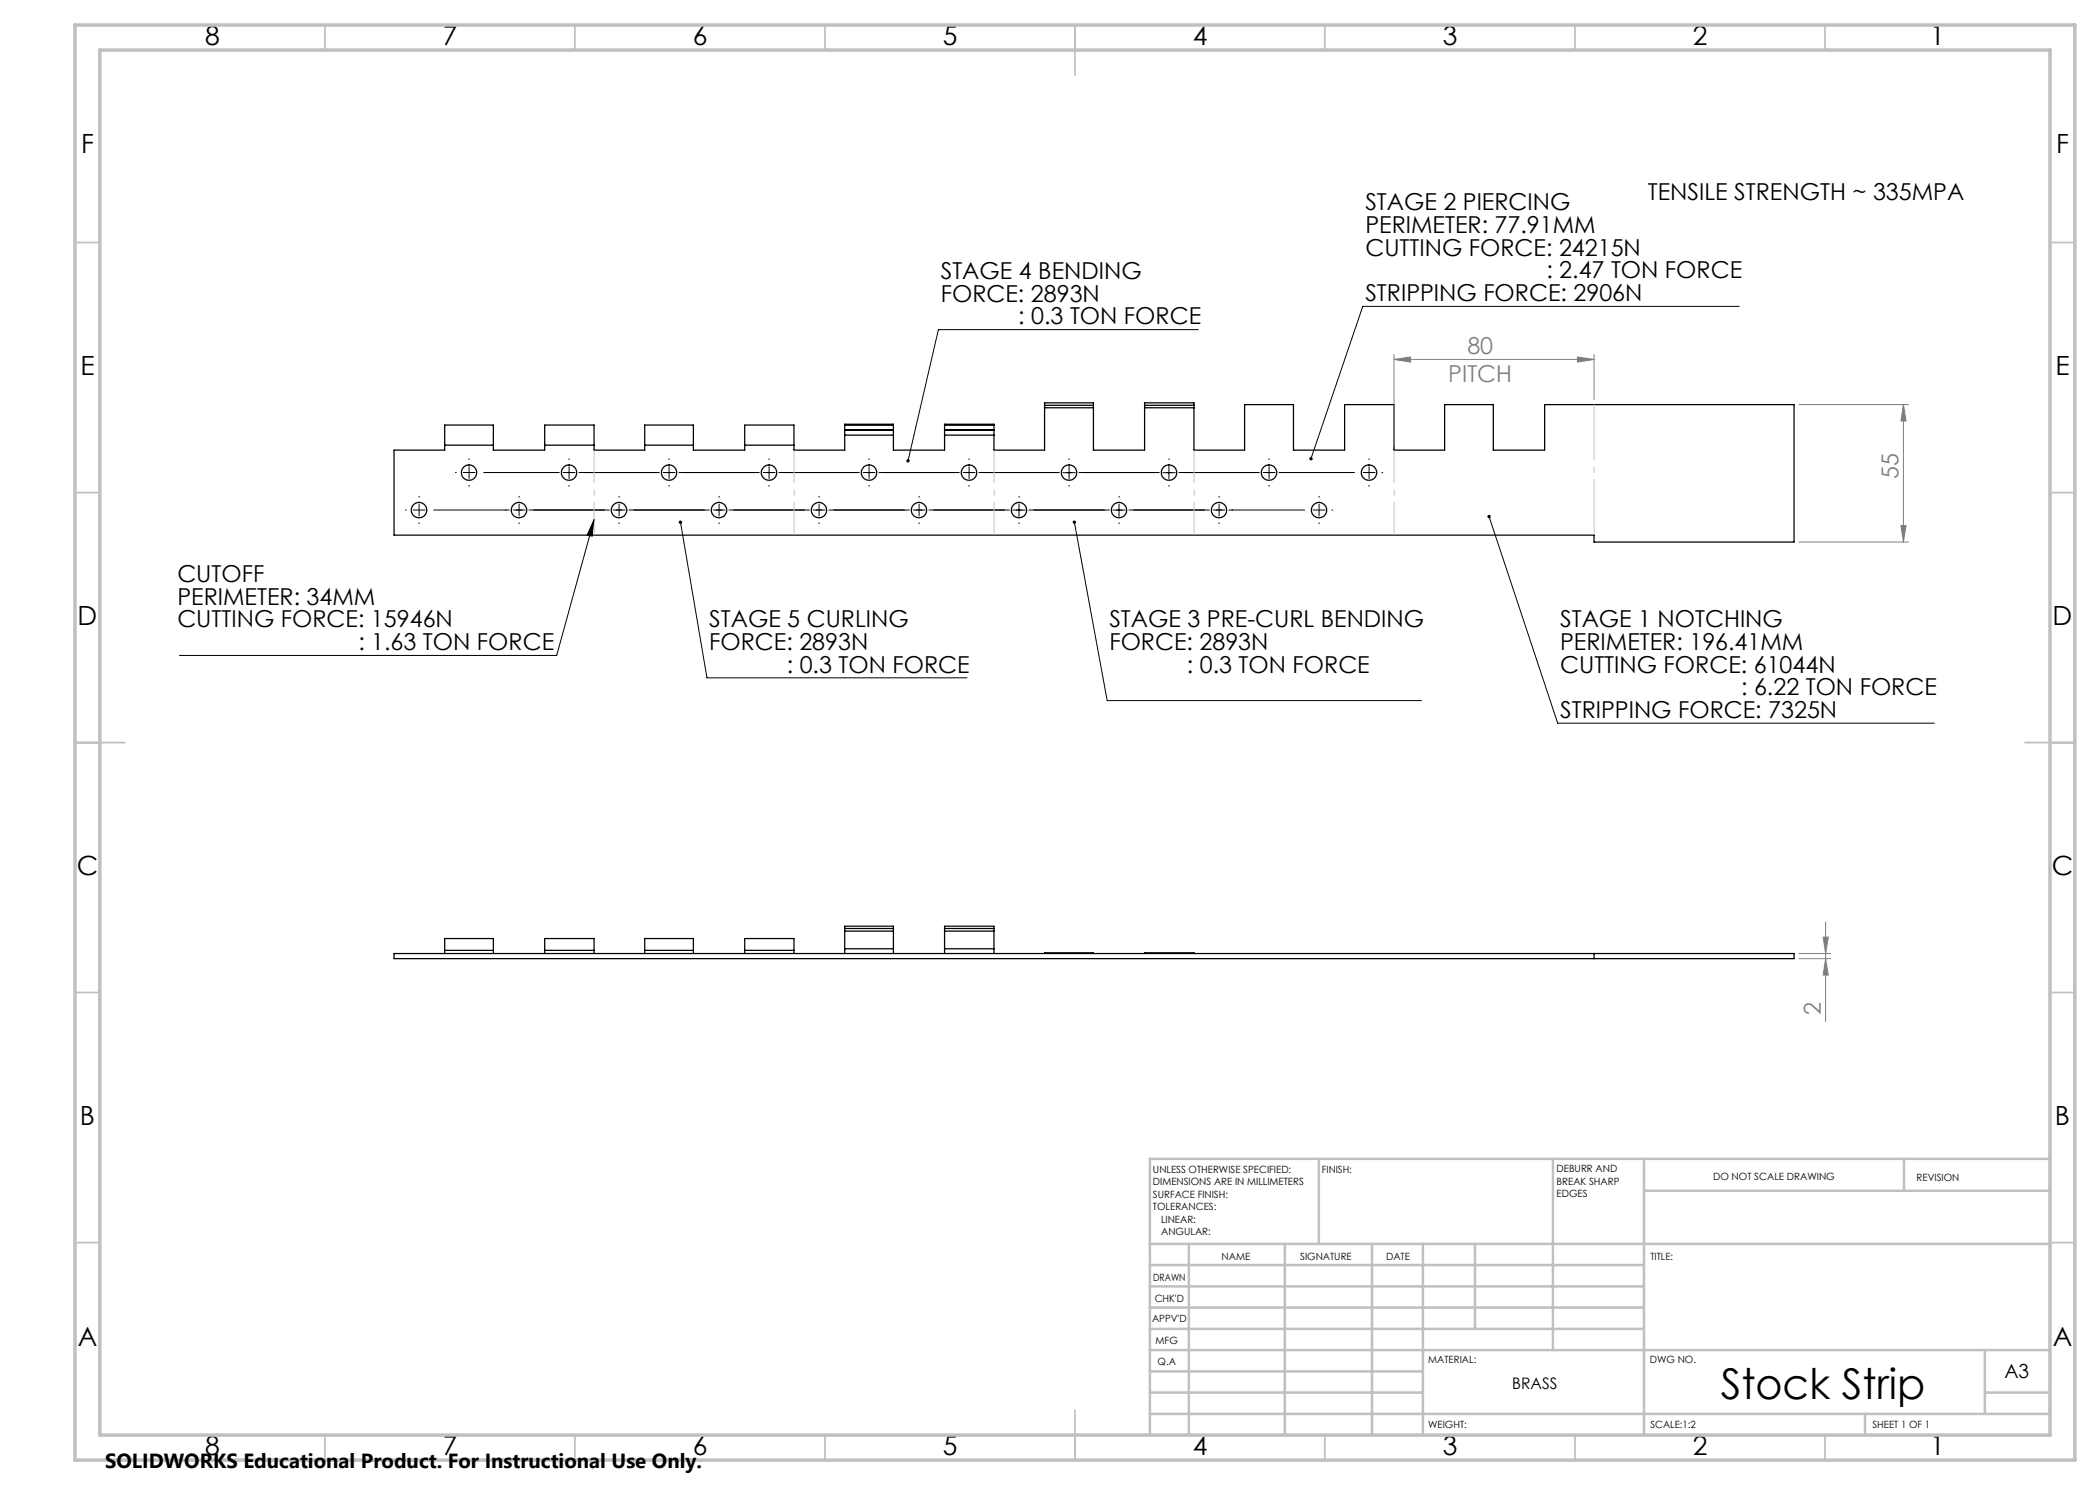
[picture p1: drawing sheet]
<svg xmlns="http://www.w3.org/2000/svg" width="420mm" height="297mm" viewBox="0 0 420 297" stroke-linecap="round" stroke-linejoin="round" font-family="sans-serif">
<g fill="none" stroke="#000" stroke-width=".25">
<path d="M88.9 89v-4h9.8v4M88.9 89h9.8M98.7 89v1h10.2v-1M108.9 89v-4h9.9v4M108.9 89h9.9M118.8 89v1h10.1v-1M128.9 89v-4h9.8v4M128.9 89h9.8M138.7 89v1h10.2v-1M148.9 89v-4h9.9v4M148.9 89h9.9M168.9 85.1v-.3h9.8v.3"/>
<path d="M168.9 86v1M168.9 85.9h9.8M168.9 85.1v.9M168.9 87v3h-10.1v-1M168.9 85.1h9.8M168.9 86h9.8M168.9 87h9.8M178.7 86v1M178.7 85.1v.9M178.7 87v3h10.2v-3M188.9 85.1v-.3h9.9v.3M188.9 86v1"/>
<path d="M188.9 85.9h9.9M188.9 85.1h9.9M188.9 85.1v.9M188.9 86h9.9M188.9 87h9.9M198.8 86v1M198.8 85.1v.9M208.9 81.1v.5M208.9 81.6v8.4h-10.1v-3M208.9 81.6h9.8M208.9 81.1h9.8M208.9 81.1v-.5h9.8v.5"/>
<path d="M218.7 81.1v.5M218.7 81.6v8.4h10.2v-8.4M228.9 81.1v.5M228.9 81.6h9.9M228.9 81.1h9.9M228.9 81.1v-.5h9.9v.5M238.8 81.1v.5M238.8 81.6v8.4h10.1v-9.1h9.8v9.1h10.2v-9.1h9.9v9.1h10.1v-9.1h9.8v9.1h10.2v-9.1h49.9v27.5h-40v-1.4h-240v-17h10.1v-1M78.8 190.7h280v1h-280zM88.9 190.1v-2.4h9.8v2.4M88.9 190.1v.6M88.9 190.1h9.8"/>
<path d="M98.7 190.1v.6M108.9 190.1v-2.4h9.9v2.4M108.9 190.1v.6M108.9 190.1h9.9M118.8 190.1v.6M128.9 190.1v-2.4h9.8v2.4M128.9 190.1v.6M128.9 190.1h9.8M138.7 190.1v.6M148.9 190.1v-2.4h9.9v2.4M148.9 190.1v.6M148.9 190.1h9.9"/>
<path d="M158.8 190.1v.6M168.9 189.8v.9M168.9 185.7v.5M168.9 185.7v-.5h9.8v.5M168.9 186.2v3.6M168.9 189.8h9.8M168.9 186.2h9.8M168.9 185.7h9.8M178.7 189.8v.9M178.7 185.7v.5M178.7 186.2v3.6M188.9 189.8v.9"/>
<path d="M188.9 185.7v.5M188.9 185.7v-.5h9.9v.5M188.9 186.2v3.6M188.9 189.8h9.9M188.9 186.2h9.9M188.9 185.7h9.9M198.8 189.8v.9M198.8 185.7v.5M198.8 186.2v3.6M208.9 190.7v-.1h9.8v.1M228.9 190.7v-.1h9.9v.1M318.8 190.7v1"/>
<circle cx="93.8" cy="94.5" r="1.55"/>
<circle cx="113.8" cy="94.5" r="1.55"/>
<circle cx="133.8" cy="94.5" r="1.55"/>
<circle cx="153.8" cy="94.5" r="1.55"/>
<circle cx="173.8" cy="94.5" r="1.55"/>
<circle cx="193.8" cy="94.5" r="1.55"/>
<circle cx="213.8" cy="94.5" r="1.55"/>
<circle cx="233.8" cy="94.5" r="1.56"/>
<circle cx="253.8" cy="94.5" r="1.55"/>
<circle cx="273.8" cy="94.5" r="1.55"/>
<circle cx="83.8" cy="102" r="1.56"/>
<circle cx="103.8" cy="102" r="1.55"/>
<circle cx="123.8" cy="102" r="1.55"/>
<circle cx="143.8" cy="102" r="1.55"/>
<circle cx="163.8" cy="102" r="1.55"/>
<circle cx="183.8" cy="102" r="1.55"/>
<circle cx="203.8" cy="102" r="1.55"/>
<circle cx="223.8" cy="102" r="1.55"/>
<circle cx="243.8" cy="102" r="1.55"/>
<circle cx="263.8" cy="102" r="1.55"/>
</g>
<g fill="none" stroke="#000" stroke-width=".2">
<path d="M239.7 65.9h-52l-6.1 26.2M347.8 61.3h-75.2l-10.4 30.5M212.5 94.5h2.6M213.8 93.3v2.5M232.6 94.5h2.5M233.8 93.3v2.5M118.8 103.9l-.4 3.3-1-.2zM118.8 103.9l-7.5 27.2h-75.4M136.1 104.5l5.3 31.1h52M202.6 102h2.5M203.8 100.8v2.5M214.9 104.5l6.5 35.6h62.9"/>
<path d="M222.6 102h2.4M223.8 100.8v2.5M297.8 103.3l13.7 41.3h75.4"/>
</g>
<g fill="none" stroke="#808080" stroke-width=".2">
<path d="M278.8 71.9l3.3-.5v1zM278.8 70.9v18.1M278.8 71.9h40M315.5 71.4l3.3 .5-3.3 .5zM318.8 70.9v9M359.8 80.9h21.9M380.7 80.9l.5 3.3h-1zM380.7 80.9v27.5M359.8 108.4h21.9M380.2 105.1h1l-.5 3.3zM359.8 190.7h6.3M359.8 191.7h6.3"/>
<path d="M364.6 187.4h1.1l-.6 3.3zM365.1 191.7l.6 3.3h-1.1zM365.1 184.4v19.9"/>
</g>
<g fill="none" stroke="#000" stroke-width=".2" stroke-dasharray="15.2 1.3 1.3 1.3" stroke-linecap="butt">
<path d="M83.8 99.5v-.3M91.3 94.5h-.3M93.8 94.5h1.3M93.8 94.5v-1.2M93.8 94.5h-1.2M93.8 94.5v1.3M93.8 92v-.3M93.8 97v.3M103.8 99.5v-.3M111.3 94.5h-.3M113.8 94.5h1.3M113.8 94.5v-1.2"/>
<path d="M113.8 94.5h-1.2M113.8 94.5v1.3M113.8 92v-.3M113.8 97v.3M123.8 99.5v-.3M133.8 94.5h1.3M133.8 94.5v-1.2M133.8 94.5h-1.2M133.8 94.5v1.3M133.8 92v-.3M133.8 97v.3M143.8 99.5v-.3"/>
<path d="M153.8 94.5h1.3M153.8 94.5v-1.2M153.8 94.5h-1.2M153.8 94.5v1.3M153.8 92v-.3M153.8 97v.3M163.8 99.5v-.3M173.8 94.5h1.3M173.8 94.5v-1.2M173.8 94.5h-1.2M173.8 94.5v1.3M173.8 92v-.3"/>
<path d="M173.8 97v.3M183.8 99.5v-.3M193.8 94.5h1.3M193.8 94.5v-1.2M193.8 94.5h-1.2M193.8 94.5v1.3M193.8 92v-.3M193.8 97v.3M203.8 99.5v-.3M213.8 92v-.3M213.8 97v.3M223.8 99.5v-.3"/>
<path d="M233.8 92v-.3M233.8 97v.3M243.8 99.5v-.3M253.8 94.5h1.3M253.8 94.5v-1.2M253.8 94.5h-1.2M253.8 94.5v1.3M253.8 92v-.3M253.8 97v.3M256.3 94.5h.3M263.8 99.5v-.3M273.8 94.5h1.3"/>
<path d="M273.8 94.5v-1.2M273.8 94.5h-1.2M273.8 94.5v1.3M273.8 92v-.3M273.8 97v.3M276.3 94.5h.3M81.3 102h-.3M83.8 102h1.3M83.8 102v-1.2M83.8 102h-1.2M83.8 102v1.3M83.8 104.5v.3"/>
<path d="M101.3 102h-.3M103.8 102h1.3M103.8 102v-1.2M103.8 102h-1.2M103.8 102v1.3M103.8 104.5v.3M123.8 102h1.3M123.8 102v-1.2M123.8 102h-1.2M123.8 102v1.3M123.8 104.5v.3M143.8 102h1.3"/>
<path d="M143.8 102v-1.2M143.8 102h-1.2M143.8 102v1.3M143.8 104.5v.3M163.8 102h1.3M163.8 102v-1.2M163.8 102h-1.2M163.8 102v1.3M163.8 104.5v.3M183.8 102h1.3M183.8 102v-1.2M183.8 102h-1.2"/>
<path d="M183.8 102v1.3M183.8 104.5v.3M203.8 104.5v.3M223.8 104.5v.3M243.8 102h1.3M243.8 102v-1.2M243.8 102h-1.2M243.8 102v1.3M243.8 104.5v.3M246.3 102h.3M263.8 102h1.3M263.8 102v-1.2"/>
<path d="M263.8 102h-1.2M263.8 102v1.3M263.8 104.5v.3M266.3 102h.3"/>
</g>
<g fill="none" stroke="#000" stroke-width=".2" stroke-dasharray="15.2 1.3 1.3 1.3" stroke-dashoffset="-.4" stroke-linecap="butt">
<path d="M96.3 94.5h35M116.3 94.5h35M136.3 94.5h35M156.3 94.5h35M176.3 94.5h35M196.3 94.5h35M216.3 94.5h35M236.3 94.5h35M86.3 102h35M106.3 102h35M126.3 102h35M146.3 102h35"/>
<path d="M166.3 102h35M186.3 102h35M206.3 102h35M226.3 102h35"/>
</g>
<path d="M118.8 90v17M158.8 90v17M198.8 90v17M238.8 90v17M278.8 90v17" fill="none" stroke="#c0c0c0" stroke-width=".2" stroke-dasharray="15.2 1.3 1.3 1.3" stroke-dashoffset="8.6" stroke-linecap="butt"/>
<path d="M318.8 107v-26.1" fill="none" stroke="#c0c0c0" stroke-width=".2" stroke-dasharray="15.2 1.3 1.3 1.3" stroke-dashoffset="4.1" stroke-linecap="butt"/>
<g fill="none" stroke="#c0c0c0" stroke-width=".35">
<path d="M65 5v5M115 5v5M165 5v5M215 5v10M265 5v5M315 5v5M365 5v5M15 48.5h5M410 48.5h5M15 98.5h5M410 98.5h5M15 148.5h10"/>
<path d="M405 148.5h10M15 198.5h5M410 198.5h5M15 248.5h5M410 248.5h5M65 287v5M115 287v5M165 287v5M215 282v10M265 287v5M315 287v5M365 287v5"/>
</g>
<g fill="none" stroke="#c0c0c0" stroke-width=".5">
<path d="M263.8 231.8v17M310.6 231.8v38.2M328.8 231.8v55.2M328.8 238.2h81.2M380.8 231.8v6.4M410 231.8h-180v55.2M230 248.8h180M230 257.3h98.8M230 253h98.8M237.8 248.8v38.2M257 248.8v38.2M274.4 248.8v38.2"/>
<path d="M284.6 248.8v38.2M295 248.8v17M230 265.8h98.8M230 261.5h98.8M230 278.5h54.6M230 274.3h54.6M230 270h180M397 278.5h13M397 270v12.8M230 282.8h180M373 282.8v4.2"/>
</g>
<path d="M15 5h400v287h-400zM20 10h390v277h-390z" fill="none" stroke="#c0c0c0" stroke-width=".7"/>
<path d="M297.6 103.1a.33 .33 0 0 0 0 .5 .33 .33 0 0 0 .5-.2 .33 .33 0 0 0-.4-.4l.1 .3-.1-.3zM261.9 91.5l-.1 .3 .3 .3 .1-.3-.1 .3a.35 .35 0 0 0 .4-.4 .35 .35 0 0 0-.6-.2zM214.6 104.2a.35 .35 0 0 0 .2 .6 .35 .35 0 0 0 .4-.3 .35 .35 0 0 0-.4-.4l.1 .4-.1-.4zM181.4 91.9a.33 .33 0 0 0-.1 .3 .33 .33 0 0 0 .2 .3l.1-.4-.1 .4a.34 .34 0 0 0 .4-.4 .34 .34 0 0 0-.5-.2zM135.8 104.2a.35 .35 0 0 0 .2 .6 .35 .35 0 0 0 .4-.3 .35 .35 0 0 0-.4-.4l.1 .4-.1-.4zM118.8 103.9l-.4 3.3-1-.2z" fill="#000"/>
<g fill="#808080">
<path d="M380.7 80.9l.5 3.3h-1zM380.2 105.1h1l-.5 3.3z"/>
<path d="M364.6 187.4h1.1l-.6 3.3zM365.1 191.7l.6 3.3h-1.1z"/>
<path d="M278.8 71.9l3.3-.5v1zM315.5 71.4l3.3 .5-3.3 .5z"/>
</g>
<text font-size="8.5" x="344.2" y="279.7">Stock Strip</text>
<g font-size="5.3">
<text x="41" y="8.9">8</text>
<text x="88.5" y="8.9">7</text>
<text x="138.5" y="8.9">6</text>
<text x="188.5" y="8.9">5</text>
<text x="238.5" y="8.9">4</text>
<text x="288.5" y="8.9">3</text>
<text x="338.5" y="8.9">2</text>
<text x="386" y="8.9">1</text>
<text x="16.2" y="30.7">F</text>
<text x="411.2" y="30.7">F</text>
<text x="16.1" y="74.9">E</text>
<text x="411.1" y="74.9">E</text>
<text x="15.5" y="124.9">D</text>
<text x="410.5" y="124.9">D</text>
<text x="15.4" y="174.9">C</text>
<text x="410.4" y="174.9">C</text>
<text x="16" y="224.9">B</text>
<text x="411" y="224.9">B</text>
<text x="15.5" y="269.2">A</text>
<text x="410.5" y="269.2">A</text>
<text x="41" y="290.9">8</text>
<text x="88.5" y="290.9">7</text>
<text x="138.5" y="290.9">6</text>
<text x="188.5" y="290.9">5</text>
<text x="238.5" y="290.9">4</text>
<text x="288.5" y="290.9">3</text>
<text x="338.5" y="290.9">2</text>
<text x="386" y="290.9">1</text>
</g>
<g font-size="4.7">
<text x="329.6" y="40">TENSILE STRENGTH ~ 335MPA</text>
<text x="273.1" y="42.1">STAGE 2 PIERCING</text>
<text x="273.1" y="46.6">PERIMETER: 77.91MM</text>
<text x="273.1" y="51.1">CUTTING FORCE: 24215N</text>
<text x="188.2" y="55.8">STAGE 4 BENDING</text>
<text x="309.3" y="55.7">: 2.47 TON FORCE</text>
<text x="188.2" y="60.3">FORCE: 2893N</text>
<text x="203.7" y="64.8">: 0.3 TON FORCE</text>
<text x="273.1" y="60.2">STRIPPING FORCE: 2906N</text>
<text x="35.5" y="116.4">CUTOFF</text>
<text x="35.5" y="120.9">PERIMETER: 34MM</text>
<text x="35.5" y="125.5">CUTTING FORCE: 15946N</text>
<text x="141.8" y="125.5">STAGE 5 CURLING</text>
<text x="221.9" y="125.5">STAGE 3 PRE-CURL BENDING</text>
<text x="312" y="125.5">STAGE 1 NOTCHING</text>
<text x="71.7" y="130">: 1.63 TON FORCE</text>
<text x="141.8" y="130">FORCE: 2893N</text>
<text x="221.9" y="130">FORCE: 2893N</text>
<text x="312" y="130">PERIMETER: 196.41MM</text>
<text x="157.4" y="134.5">: 0.3 TON FORCE</text>
<text x="237.4" y="134.5">: 0.3 TON FORCE</text>
<text x="312" y="134.5">CUTTING FORCE: 61044N</text>
<text x="312" y="143.6">STRIPPING FORCE: 7325N</text>
<text x="348.2" y="139">: 6.22 TON FORCE</text>
</g>
<g font-size="4.7" fill="#808080">
<text x="293.5" y="70.9">80</text>
<text x="289.7" y="76.4">PITCH</text>
<text x="379.7" y="95.8" transform="rotate(-90 379.7 95.8)">55</text>
<text x="364.1" y="203" transform="rotate(-90 364.1 203)">2</text>
</g>
<text font-size="4.1" x="21" y="293.7">SOLIDWORKS Educational Product. For Instructional Use Only.</text>
<text font-size="3.9" x="400.9" y="275.5">A3</text>
<text font-size="3.2" x="302.5" y="277.9">BRASS</text>
<g font-size="2">
<text x="230.6" y="234.6">UNLESS OTHERWISE SPECIFIED:</text>
<text x="230.6" y="237.1">DIMENSIONS ARE IN MILLIMETERS</text>
<text x="230.6" y="239.6">SURFACE FINISH:</text>
<text x="264.4" y="234.6">FINISH:</text>
<text x="311.3" y="234.5">DEBURR AND</text>
<text x="311.3" y="237">BREAK SHARP</text>
<text x="311.3" y="239.5">EDGES</text>
<text x="342.6" y="236">DO NOT SCALE DRAWING</text>
<text x="383.3" y="236.2">REVISION</text>
<text x="230.6" y="242.1">TOLERANCES:</text>
<text x="232.2" y="244.6">LINEAR:</text>
<text x="232.2" y="247.1">ANGULAR:</text>
<text x="244.3" y="252">NAME</text>
<text x="260" y="251.9">SIGNATURE</text>
<text x="277.2" y="251.9">DATE</text>
<text x="330.1" y="251.9">TITLE:</text>
<text x="230.6" y="256.1">DRAWN</text>
<text x="230.9" y="260.3">CHK'D</text>
<text x="230.4" y="264.4">APPV'D</text>
<text x="231.1" y="268.8">MFG</text>
<text x="231.5" y="273">Q.A</text>
<text x="285.6" y="272.5">MATERIAL:</text>
<text x="330" y="272.5">DWG NO.</text>
<text x="285.6" y="285.5">WEIGHT:</text>
<text x="330.1" y="285.6">SCALE:1:2</text>
<text x="374.5" y="285.6">SHEET 1 OF 1</text>
</g>
</svg>
